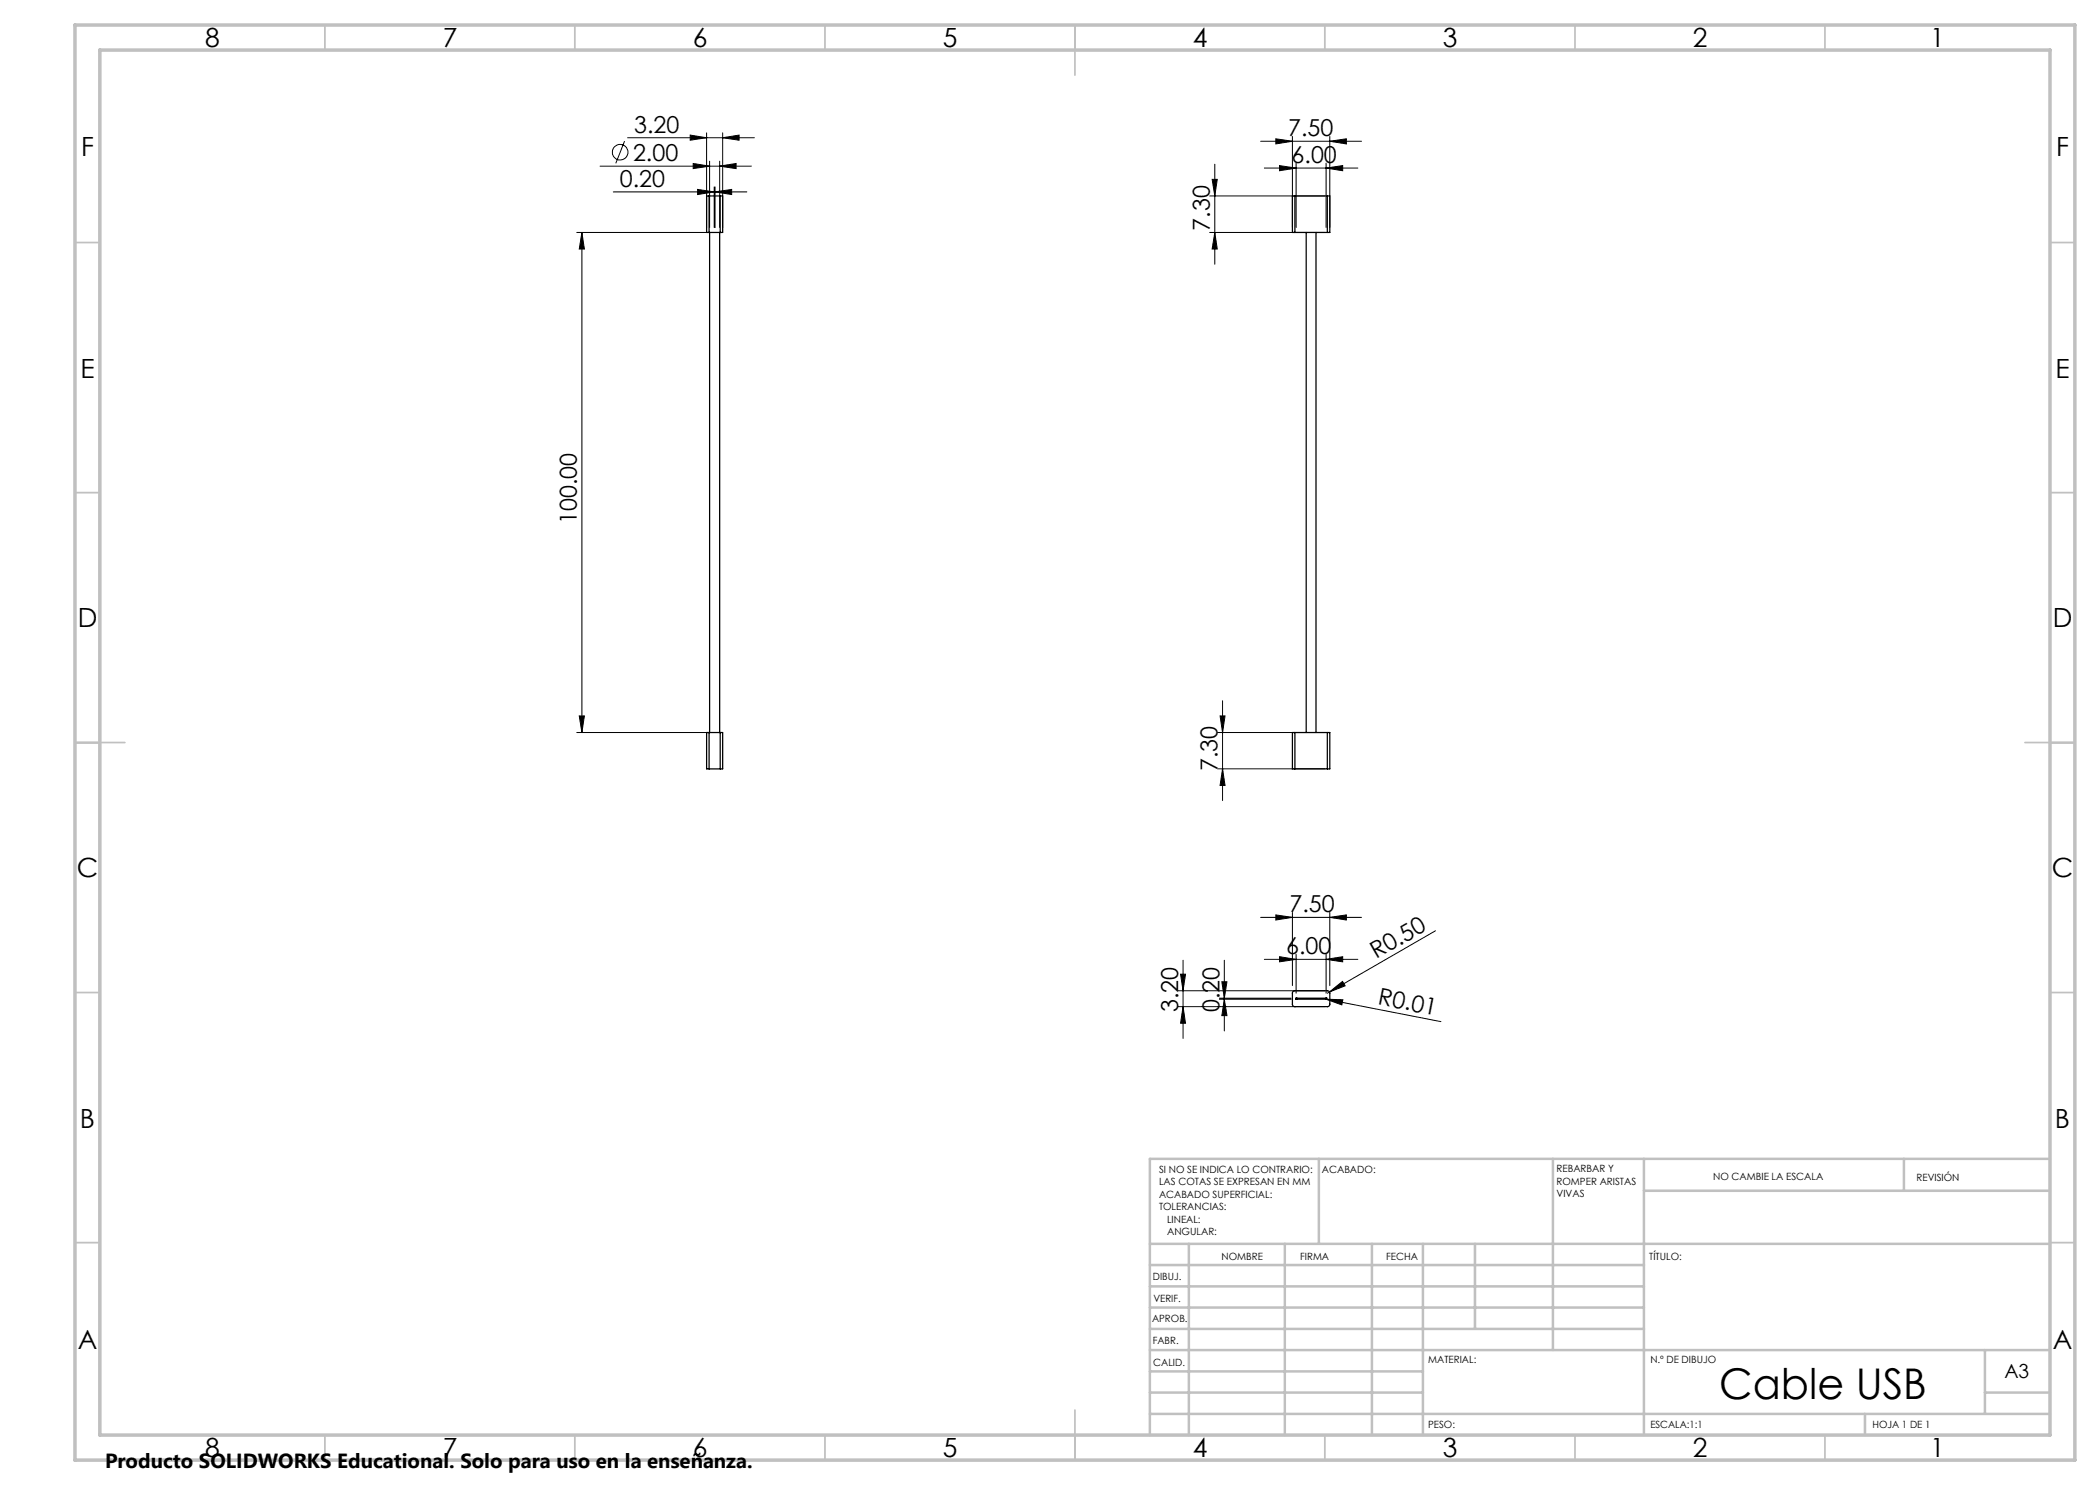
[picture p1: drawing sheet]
<svg xmlns="http://www.w3.org/2000/svg" width="420mm" height="297mm" viewBox="0 0 420 297" stroke-linecap="round" stroke-linejoin="round" font-family="sans-serif">
<g fill="none" stroke="#000" stroke-width=".2">
<path d="M120 33.2h30.3M122.7 38.4h26.7M124.9 28.2l-1.7 4.5M125.5 27.5h25.4M138 27l3.3 .5-3.3 .5zM138.6 32.7l3.3 .5-3.3 .5zM139.5 37.9l3.3 .5-3.3 .5zM141.3 26.6v18.9M141.9 32.2v13.3M142.8 37.4v8.1M143 38.4l3.3-.5v1zM143 37.4v8.1"/>
<path d="M143.9 33.2l3.3-.5v1zM143.9 32.2v13.3M144.5 27.5l3.3-.5v1zM144.5 26.6v18.9M241.9 39.2h23.1M242.4 35.9h1.1l-.5 3.3zM243 32.8v20M252.1 28.3h20.2M252.9 33.6h18.7M255.2 27.8l3.3 .5-3.3 .5zM255.9 33.1l3.3 .5-3.3 .5zM258.5 27.3v18.2"/>
<path d="M259.2 32.6v12.9M265.2 33.6l3.3-.5v1zM265.2 32.6v12.9M266 28.3l3.3-.5v1zM266 27.3v18.2M115.4 46.5h26.5M116.4 46.5l.5 3.3h-1zM116.4 46.5v100M241.9 46.5h23.1M243 46.5l.5 3.3h-1.1zM115.4 146.5h26.5M115.9 143.2h1l-.5 3.3z"/>
<path d="M243.5 146.5h21.5M243.5 153.8h21.5M244 143.2h1l-.5 3.3zM244.5 153.8l.5 3.3h-1zM244.5 140.2v19.9M235.6 198.2h29.4M236.1 194.8h1l-.5 3.4zM236.6 192v15.7M243.9 199.8h14.3M243.9 199.6h14.3M244.4 196.4h1l-.5 3.2zM244.9 192v14.2"/>
<path d="M244.9 199.8l.5 3.3h-1zM252.1 183.5h20.2M252.9 191.9h18.7M255.2 183l3.3 .5-3.3 .5zM255.9 191.3l3.3 .6-3.3 .5zM258.5 182.5v14.6M259.2 190.8v7.8M265.2 199.8l3.4 .2-.2 1zM265.2 199.8h.1M265.2 199.8l23 4.5M265.2 191.9l3.3-.6v1.1zM265.2 190.8v7.8"/>
<path d="M265.9 198.4l2.6-2.1 .5 .9zM265.9 198.4l-.4 .2M266 183.5l3.3-.5v1zM266 182.5v14.6M287.1 186.2l-21.2 12.2M235.6 201.3h29.4M236.6 201.3l.5 3.3h-1z"/>
<circle cx="124" cy="30.4" r="1.56"/>
</g>
<g fill="none" stroke="#c0c0c0" stroke-width=".35">
<path d="M65 5v5M115 5v5M165 5v5M215 5v10M265 5v5M315 5v5M365 5v5M15 48.5h5M410 48.5h5M15 98.5h5M410 98.5h5M15 148.5h10"/>
<path d="M405 148.5h10M15 198.5h5M410 198.5h5M15 248.5h5M410 248.5h5M65 287v5M115 287v5M165 287v5M215 282v10M265 287v5M315 287v5M365 287v5"/>
</g>
<g fill="none" stroke="#c0c0c0" stroke-width=".5">
<path d="M263.8 231.8v17M310.6 231.8v38.2M328.8 231.8v55.2M328.8 238.2h81.2M380.8 231.8v6.4M410 231.8h-180v55.2M230 248.8h180M230 257.3h98.8M230 253h98.8M237.8 248.8v38.2M257 248.8v38.2M274.4 248.8v38.2"/>
<path d="M284.6 248.8v38.2M295 248.8v17M230 265.8h98.8M230 261.5h98.8M230 278.5h54.6M230 274.3h54.6M230 270h180M397 278.5h13M397 270v12.8M230 282.8h180M373 282.8v4.2"/>
</g>
<path d="M15 5h400v287h-400zM20 10h390v277h-390z" fill="none" stroke="#c0c0c0" stroke-width=".7"/>
<g fill="#000">
<path d="M265.2 199.8l3.4 .2-.2 1zM265.9 198.4l2.6-2.1 .5 .9z"/>
<path d="M138 27l3.3 .5-3.3 .5zM144.5 27.5l3.3-.5v1zM139.5 37.9l3.3 .5-3.3 .5zM143 38.4l3.3-.5v1zM255.2 183l3.3 .5-3.3 .5zM266 183.5l3.3-.5v1zM255.9 191.3l3.3 .6-3.3 .5zM265.2 191.9l3.3-.6v1.1z"/>
<path d="M265.2 33.6l3.3-.5v1zM255.9 33.1l3.3 .5-3.3 .5zM143.9 33.2l3.3-.5v1zM138.6 32.7l3.3 .5-3.3 .5z"/>
<path d="M266 28.3l3.3-.5v1zM255.2 27.8l3.3 .5-3.3 .5z"/>
<path d="M243 46.5l.5 3.3h-1.1zM242.4 35.9h1.1l-.5 3.3zM236.6 201.3l.5 3.3h-1zM236.1 194.8h1l-.5 3.4zM244.9 199.8l.5 3.3h-1zM244.4 196.4h1l-.5 3.2z"/>
<path d="M244 143.2h1l-.5 3.3zM244.5 153.8l.5 3.3h-1zM116.4 46.5l.5 3.3h-1zM115.9 143.2h1l-.5 3.3z"/>
</g>
<g fill="none" stroke="#000" stroke-width=".25">
<path d="M141.8 39.2h-.5v7.3h.5M141.8 39.2h2.2M141.8 39.2v7.3M144 39.2h.5v7.3h-.5M144 39.2v7.3M259 39.2h-.5v7.3h.5M259 39.2v7.3M259 39.2h6.5M265.5 39.2h.5v7.3h-.5M265.5 39.2v7.3M141.8 46.5h2.2M141.9 46.5v100"/>
<path d="M143.9 46.5v100M259 46.5h6.5M261.2 46.5v100M263.2 46.5v100M141.8 146.5h-.5v7.3h.5M141.8 153.8h2.2M141.8 146.5h2.2M141.8 146.5v7.3M144 146.5h.5v7.3h-.5M144 146.5v7.3M259 146.5h-.5v7.3h.5M259 146.5v7.3"/>
<path d="M259 153.8h6.5M259 146.5h6.5M265.5 146.5h.5v7.3h-.5M265.5 146.5v7.3M258.6 198.3l.3-.1h6.8l.3 .3-.1 2.5-.3 .3h-6.8l-.3-.4v-2.4zM259.2 199.6h.1M259.2 199.8h.1M259.2 199.6h6M259.2 199.6v.2M259.2 199.8h6M265.2 199.6h.1M265.2 199.8h.1"/>
<path d="M265.2 199.6v.2"/>
</g>
<text font-size="8.5" x="343.8" y="279.7">Cable USB</text>
<g font-size="5.3">
<text x="41" y="9.5">8</text>
<text x="88.5" y="9.5">7</text>
<text x="138.5" y="9.5">6</text>
<text x="188.5" y="9.5">5</text>
<text x="238.5" y="9.5">4</text>
<text x="288.5" y="9.5">3</text>
<text x="338.5" y="9.5">2</text>
<text x="386" y="9.5">1</text>
<text x="16.2" y="31.2">F</text>
<text x="411.2" y="31.2">F</text>
<text x="16.1" y="75.5">E</text>
<text x="411.1" y="75.5">E</text>
<text x="15.5" y="125.5">D</text>
<text x="410.5" y="125.5">D</text>
<text x="15.4" y="175.5">C</text>
<text x="410.4" y="175.5">C</text>
<text x="16" y="225.5">B</text>
<text x="411" y="225.5">B</text>
<text x="15.5" y="269.7">A</text>
<text x="410.5" y="269.7">A</text>
<text x="41" y="291.5">8</text>
<text x="88.5" y="291.5">7</text>
<text x="138.5" y="291.5">6</text>
<text x="188.5" y="291.5">5</text>
<text x="238.5" y="291.5">4</text>
<text x="288.5" y="291.5">3</text>
<text x="338.5" y="291.5">2</text>
<text x="386" y="291.5">1</text>
</g>
<g font-size="4.7">
<text x="126.8" y="26.5">3.20</text>
<text x="257.6" y="27.2">7.50</text>
<text x="126.6" y="32.1">2.00</text>
<text x="258.3" y="32.6">6.00</text>
<text x="124" y="37.4">0.20</text>
<text x="241.9" y="46.1" transform="rotate(-90 241.9 46.1)">7.30</text>
<text x="115.4" y="104.8" transform="rotate(-90 115.4 104.8)">100.00</text>
<text x="243.5" y="154.2" transform="rotate(-90 243.5 154.2)">7.30</text>
<text x="257.9" y="182.4">7.50</text>
<text x="257.2" y="190.8">6.00</text>
<text x="275.2" y="191.9" transform="rotate(-30 275.2 191.9)">R0.50</text>
<text x="235.6" y="202.4" transform="rotate(-90 235.6 202.4)">3.20</text>
<text x="243.9" y="202.4" transform="rotate(-90 243.9 202.4)">0.20</text>
<text x="275.4" y="200.8" transform="rotate(11 275.4 200.8)">R0.01</text>
</g>
<text font-size="4.1" x="21" y="293.7">Producto SOLIDWORKS Educational. Solo para uso en la enseñanza.</text>
<text font-size="3.9" x="400.9" y="275.5">A3</text>
<g font-size="2">
<text x="231.8" y="234.6">SI NO SE INDICA LO CONTRARIO:</text>
<text x="231.8" y="237.1">LAS COTAS SE EXPRESAN EN MM</text>
<text x="231.8" y="239.6">ACABADO SUPERFICIAL:</text>
<text x="264.4" y="234.6">ACABADO:</text>
<text x="311.3" y="234.5">REBARBAR Y</text>
<text x="311.3" y="237">ROMPER ARISTAS</text>
<text x="311.3" y="239.5">VIVAS</text>
<text x="342.6" y="236">NO CAMBIE LA ESCALA</text>
<text x="383.3" y="236.2">REVISIÓN</text>
<text x="231.8" y="242.1">TOLERANCIAS:</text>
<text x="233.4" y="244.6">LINEAL:</text>
<text x="233.4" y="247.1">ANGULAR:</text>
<text x="244.3" y="252">NOMBRE</text>
<text x="260" y="251.9">FIRMA</text>
<text x="277.2" y="251.9">FECHA</text>
<text x="329.9" y="251.9">TÍTULO:</text>
<text x="230.6" y="256.1">DIBUJ.</text>
<text x="230.7" y="260.3">VERIF.</text>
<text x="230.4" y="264.4">APROB.</text>
<text x="230.5" y="268.8">FABR.</text>
<text x="230.7" y="273.1">CALID.</text>
<text x="285.6" y="272.5">MATERIAL:</text>
<text x="330.1" y="272.5">N.º DE DIBUJO</text>
<text x="285.6" y="285.5">PESO:</text>
<text x="330.1" y="285.6">ESCALA:1:1</text>
<text x="374.5" y="285.6">HOJA 1 DE 1</text>
</g>
</svg>
